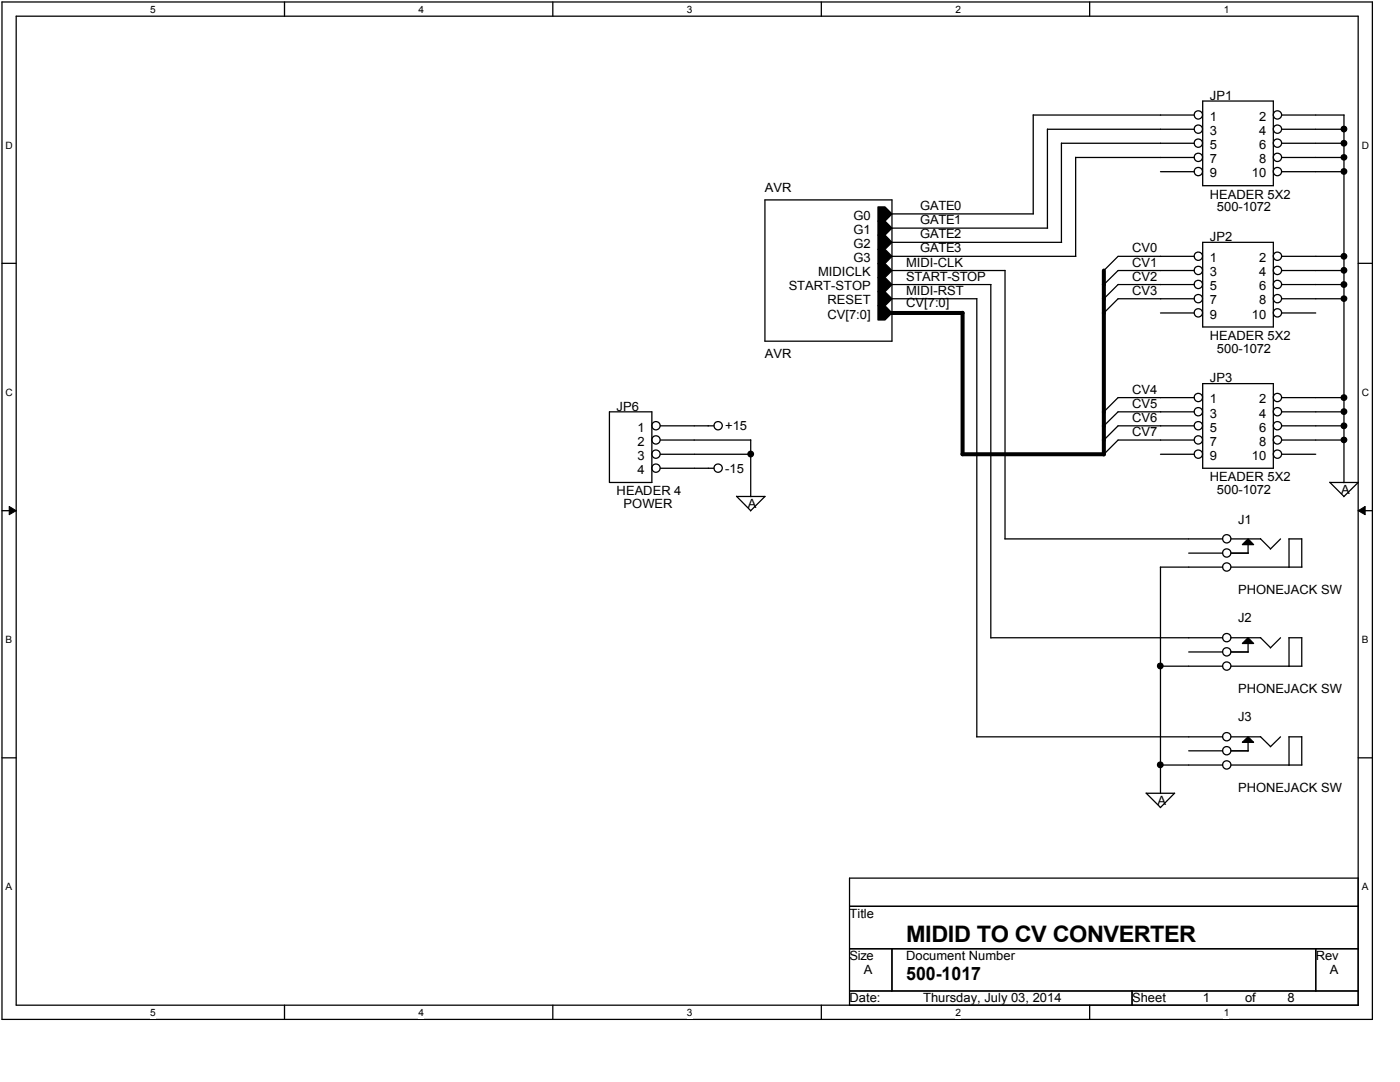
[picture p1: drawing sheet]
<svg xmlns="http://www.w3.org/2000/svg" width="279mm" height="216mm" viewBox="0 0 279 216" stroke-linecap="round" stroke-linejoin="round" font-family="sans-serif">
<path d="M.4 .4h273.5v203h-273.5zM3.2 3.2h267.9v197.4h-267.9z" fill="none" stroke="#000" stroke-width=".25"/>
<g fill="#fff">
<path d="M30 .7h1.1v2.3h-1.1z"/>
<path d="M30 200.9h1.1v2.3h-1.1z"/>
</g>
<path d="M56.8 .4v2.8M56.8 200.6v2.8" fill="none" stroke="#000" stroke-width=".25"/>
<g fill="#fff">
<path d="M83.5 .7h1.1v2.3h-1.1z"/>
<path d="M83.5 200.9h1.1v2.3h-1.1z"/>
</g>
<path d="M110.3 .4v2.8M110.3 200.6v2.8" fill="none" stroke="#000" stroke-width=".25"/>
<g fill="#fff">
<path d="M137.1 .7h1.1v2.3h-1.1z"/>
<path d="M137.1 200.9h1.1v2.3h-1.1z"/>
</g>
<path d="M163.9 .4v2.8M163.9 200.6v2.8" fill="none" stroke="#000" stroke-width=".25"/>
<g fill="#fff">
<path d="M190.7 .7h1.1v2.3h-1.1z"/>
<path d="M190.7 200.9h1.1v2.3h-1.1z"/>
</g>
<path d="M217.5 .4v2.8M217.5 200.6v2.8" fill="none" stroke="#000" stroke-width=".25"/>
<g fill="#fff">
<path d="M244.2 .7h1.1v2.3h-1.1z"/>
<path d="M244.2 200.9h1.1v2.3h-1.1z"/>
<path d="M1.1 27.9h1.5v2.2h-1.5z"/>
<path d="M271.8 27.9h1.4v2.2h-1.4z"/>
<path d="M1.1 77.2h1.5v2.2h-1.5z"/>
<path d="M271.8 77.2h1.4v2.2h-1.4z"/>
</g>
<path d="M.4 52.5h2.8M271.1 52.5h2.8" fill="none" stroke="#000" stroke-width=".25"/>
<g fill="#fff">
<path d="M1.1 126.5h1.3v2.3h-1.3z"/>
<path d="M271.8 126.5h1.3v2.3h-1.3z"/>
</g>
<path d="M.4 101.9h2.8M271.1 101.9h2.8" fill="none" stroke="#000" stroke-width=".25"/>
<path d="M1.8 101.1l1.4 .8-1.4 .8zM271.1 101.9l1.3-.8v1.6z" fill="#000"/>
<path d="M1.8 101.1l1.4 .8-1.4 .8zM271.1 101.9l1.3-.8v1.6z" fill="none" stroke="#000" stroke-width=".2"/>
<g fill="#fff">
<path d="M1.1 175.9h1.3v2.2h-1.3z"/>
<path d="M271.8 175.9h1.3v2.2h-1.3z"/>
</g>
<g fill="none" stroke="#000" stroke-width=".25">
<path d="M152.7 39.9h25.3v28.2h-25.3zM206.2 23h32.1M206.2 22.9v19.8M209 25.8h29.3M209 25.8v19.7M211.8 28.6h26.5M211.8 28.5v19.9M214.7 31.4h23.6M214.7 31.4v19.7h-36.7M231.6 34.3h6.7M240 20.2h14.1v16.9h-14.1zM255.8 23h12.5"/>
<path d="M255.8 25.8h12.5M255.8 28.6h12.5M255.8 31.4h12.5M255.8 34.3h12.5M268.2 23v73.3M175.2 41.3h1.4l1.4 1.4-1.4 1.4h-1.4zM175.2 44.1h1.4l1.4 1.4-1.4 1.4h-1.4zM175.2 46.9h1.4l1.4 1.5-1.4 1.4h-1.4zM175.2 49.8h1.4l1.4 1.3-1.4 1.5h-1.4zM175.2 52.6h1.4l1.4 1.4-1.4 1.4h-1.4zM175.2 55.4h1.4l1.4 1.4-1.4 1.4h-1.4zM175.2 58.2h1.4l1.4 1.4-1.4 1.4h-1.4z"/>
<path d="M178 54h22.6M178 59.6h16.9M178 48.4h33.9M178 56.8h19.8M178 42.7h28.2M178 45.5h31.1M194.9 59.6v87.4M197.7 56.8v70.5h46.3M200.6 53.9v53.6M238.3 51.1h-15.2l-2.8 2.9M238.3 54h-15.2l-2.8 2.8M238.3 56.8h-15.2l-2.8 2.9"/>
<path d="M238.3 59.6h-15.2l-2.8 2.9M240 48.4h14.1v16.8h-14.1zM255.8 51.1h12.5M255.8 54h12.5M255.8 56.8h12.5M255.8 59.6h12.5M175.2 61h1.4l1.4 1.5-1.4 1.3h-1.4zM231.6 62.5h6.7M238.3 79.3h-15.2l-2.8 2.9M240 76.5h14.1v16.9h-14.1zM255.8 79.3h12.5M255.8 62.5h6.8"/>
<path d="M121.6 82.2h8.5v14.1h-8.5zM131.8 85h10.7M131.8 93.4h10.7M131.8 87.8h18M131.8 90.6h18.1M147 99l2.8 2.9M147 99.1h5.7M149.8 87.8v11.3M152.7 99.1l-2.9 2.8M231.6 90.6h6.7M238.3 85h-15.2l-2.8 2.8M238.3 82.2h-15.2l-2.8 2.8"/>
<path d="M238.3 87.8h-15.2l-2.8 2.9M255.8 85h12.5M255.8 82.2h12.5M255.8 87.8h12.5M255.8 90.6h6.8M265.4 96.2l2.8 2.9M265.4 96.3h5.7M271.1 96.3l-2.9 2.8M200.5 107.5h43.5M231.6 113.2h12.4M231.6 113.2v45.1M237.2 110.4h6.8"/>
<path d="M245.7 107.5h5.9M245.7 113.2h14.1M245.7 110.4h3.4M249.1 107.5l1.1 1.2h-2.3zM249.1 108.7v1.7M251.5 107.5l2.1 2M255.6 107.5l-2.1 2.1M257.2 107.5h2.6M257.3 107.5v5.7M259.8 107.5v5.7M231.6 132.9h12.4M237.2 130.1h6.8"/>
<path d="M245.7 127.3h5.9M245.7 132.9h14.1M245.7 130.1h3.4M249.1 127.3l1.1 1.1h-2.3zM249.1 128.4v1.7M251.5 127.2l2.1 2M255.6 127.3l-2.1 2M257.2 127.3h2.6M257.3 127.3v5.7M259.8 127.2v5.7M.4 151.2h2.8M194.9 147h49.1"/>
<path d="M228.7 158.2l2.9 2.9M228.8 158.3h5.6M231.6 152.7h12.4M234.4 158.3l-2.8 2.9M237.2 149.8h6.8M245.7 147h5.9M245.7 152.7h14.1M245.7 149.8h3.4M247.9 148.1l1.2-1.1 1.1 1.1zM249.1 148.1v1.8M251.5 147l2.1 2M255.6 147l-2.1 2"/>
<path d="M257.2 147h2.6M257.3 147v5.7M259.8 147v5.7M271.1 151.2h2.8M169.5 175.2h101.6v25.4h-101.6zM169.5 180.8h101.6M169.5 189.3h101.6M169.5 197.7h101.6M178 189.3v8.4M225.9 197.7v2.9M262.6 189.3v8.4"/>
<circle cx="239.2" cy="31.4" r=".83"/>
<circle cx="239.2" cy="25.8" r=".83"/>
<circle cx="239.2" cy="34.2" r=".83"/>
<circle cx="239.2" cy="28.6" r=".83"/>
<circle cx="239.2" cy="22.9" r=".83"/>
<circle cx="254.9" cy="31.4" r=".83"/>
<circle cx="254.9" cy="25.8" r=".83"/>
<circle cx="254.9" cy="34.2" r=".83"/>
<circle cx="254.9" cy="28.6" r=".83"/>
<circle cx="254.9" cy="22.9" r=".83"/>
<circle cx="268.2" cy="25.7" r=".56"/>
<circle cx="268.2" cy="34.2" r=".56"/>
<circle cx="268.2" cy="28.6" r=".56"/>
<circle cx="268.2" cy="31.4" r=".55"/>
<circle cx="239.2" cy="54" r=".83"/>
<circle cx="239.2" cy="51.1" r=".83"/>
<circle cx="239.2" cy="56.8" r=".83"/>
<circle cx="239.2" cy="59.6" r=".83"/>
<circle cx="254.9" cy="54" r=".83"/>
<circle cx="254.9" cy="51.1" r=".83"/>
<circle cx="254.9" cy="59.6" r=".83"/>
<circle cx="254.9" cy="56.8" r=".83"/>
<circle cx="268.2" cy="51.1" r=".56"/>
<circle cx="268.2" cy="56.8" r=".56"/>
<circle cx="268.2" cy="53.9" r=".56"/>
<circle cx="268.2" cy="59.6" r=".55"/>
<circle cx="239.2" cy="79.3" r=".83"/>
<circle cx="239.2" cy="62.4" r=".83"/>
<circle cx="254.9" cy="79.3" r=".83"/>
<circle cx="254.9" cy="62.4" r=".83"/>
<circle cx="268.2" cy="79.3" r=".56"/>
<circle cx="130.9" cy="84.9" r=".83"/>
<circle cx="130.9" cy="90.6" r=".83"/>
<circle cx="130.9" cy="93.4" r=".83"/>
<circle cx="130.9" cy="87.8" r=".83"/>
<circle cx="143.3" cy="84.9" r=".83"/>
<circle cx="143.3" cy="93.4" r=".83"/>
<circle cx="149.8" cy="90.6" r=".56"/>
<circle cx="239.2" cy="90.6" r=".83"/>
<circle cx="239.2" cy="82.1" r=".83"/>
<circle cx="239.2" cy="84.9" r=".83"/>
<circle cx="239.2" cy="87.8" r=".83"/>
<circle cx="254.9" cy="82.1" r=".83"/>
<circle cx="254.9" cy="84.9" r=".83"/>
<circle cx="254.9" cy="90.6" r=".83"/>
<circle cx="254.9" cy="87.8" r=".83"/>
<circle cx="268.2" cy="85" r=".56"/>
<circle cx="268.2" cy="82.1" r=".56"/>
<circle cx="268.2" cy="87.8" r=".55"/>
<circle cx="244.8" cy="107.5" r=".83"/>
<circle cx="244.8" cy="113.1" r=".83"/>
<circle cx="244.8" cy="110.3" r=".83"/>
<circle cx="231.6" cy="132.9" r=".56"/>
<circle cx="244.8" cy="127.2" r=".83"/>
<circle cx="244.8" cy="132.9" r=".83"/>
<circle cx="244.8" cy="130.1" r=".83"/>
<circle cx="231.6" cy="152.6" r=".56"/>
<circle cx="244.8" cy="152.6" r=".83"/>
<circle cx="244.8" cy="147" r=".83"/>
<circle cx="244.8" cy="149.8" r=".83"/>
</g>
<g fill="#000">
<path d="M249.1 107.5l1.1 1.2h-2.3zM249.1 127.3l1.1 1.1h-2.3zM247.9 148.1l1.2-1.1 1.1 1.1z"/>
<path d="M175.2 41.3h1.4l1.4 1.4-1.4 1.4h-1.4z" fill-rule="evenodd"/>
<path d="M175.2 44.1h1.4l1.4 1.4-1.4 1.4h-1.4z" fill-rule="evenodd"/>
<path d="M175.2 46.9h1.4l1.4 1.5-1.4 1.4h-1.4z" fill-rule="evenodd"/>
<path d="M175.2 49.8h1.4l1.4 1.3-1.4 1.5h-1.4z" fill-rule="evenodd"/>
<path d="M175.2 52.6h1.4l1.4 1.4-1.4 1.4h-1.4z" fill-rule="evenodd"/>
<path d="M175.2 55.4h1.4l1.4 1.4-1.4 1.4h-1.4z" fill-rule="evenodd"/>
<path d="M175.2 58.2h1.4l1.4 1.4-1.4 1.4h-1.4z" fill-rule="evenodd"/>
<path d="M175.2 61h1.4l1.4 1.5-1.4 1.3h-1.4z" fill-rule="evenodd"/>
<circle cx="268.2" cy="25.7" r=".56"/>
<circle cx="268.2" cy="34.2" r=".56"/>
<circle cx="268.2" cy="28.6" r=".56"/>
<circle cx="268.2" cy="31.4" r=".55"/>
<circle cx="268.2" cy="51.1" r=".56"/>
<circle cx="268.2" cy="56.8" r=".56"/>
<circle cx="268.2" cy="53.9" r=".56"/>
<circle cx="268.2" cy="59.6" r=".55"/>
<circle cx="268.2" cy="79.3" r=".56"/>
<circle cx="149.8" cy="90.6" r=".56"/>
<circle cx="268.2" cy="85" r=".56"/>
<circle cx="268.2" cy="82.1" r=".56"/>
<circle cx="268.2" cy="87.8" r=".55"/>
<circle cx="231.6" cy="132.9" r=".56"/>
<circle cx="231.6" cy="152.6" r=".56"/>
</g>
<path d="M220.3 54v36.7M178 62.5h14.1M192.1 62.4v28.2h28.2" fill="none" stroke="#000" stroke-width=".8"/>
<text font-size="4.5" x="180.8" y="187.9">MIDID TO CV CONVERTER</text>
<text font-size="3.7" x="180.8" y="195.5">500-1017</text>
<g font-size="2.5">
<text x="241.5" y="19.9">JP1</text>
<text x="241.4" y="24.1">1</text>
<text x="241.4" y="26.9">3</text>
<text x="241.4" y="29.7">5</text>
<text x="251.3" y="24.1">2</text>
<text x="251.3" y="26.9">4</text>
<text x="251.3" y="29.7">6</text>
<text x="241.4" y="32.6">7</text>
<text x="241.4" y="35.4">9</text>
<text x="249.8" y="35.4">10</text>
<text x="251.3" y="32.6">8</text>
<text x="152.7" y="38.2">AVR</text>
<text x="183.6" y="41.9">GATE0</text>
<text x="241.5" y="39.6">HEADER 5X2</text>
<text x="170.3" y="43.9">G0</text>
<text x="170.3" y="46.7">G1</text>
<text x="183.6" y="44.7">GATE1</text>
<text x="183.6" y="47.5">GATE2</text>
<text x="242.9" y="42.2">500-1072</text>
<text x="170.3" y="49.5">G2</text>
<text x="170.3" y="52.3">G3</text>
<text x="180.8" y="53.2">MIDI-CLK</text>
<text x="183.6" y="50.3">GATE3</text>
<text x="225.9" y="53.2">CV1</text>
<text x="225.9" y="50.3">CV0</text>
<text x="241.4" y="52.3">1</text>
<text x="241.5" y="48.1">JP2</text>
<text x="251.3" y="52.3">2</text>
<text x="157.4" y="58">START-STOP</text>
<text x="163.3" y="55.1">MIDICLK</text>
<text x="180.8" y="58.8">MIDI-RST</text>
<text x="180.8" y="56">START-STOP</text>
<text x="225.9" y="56">CV2</text>
<text x="225.9" y="58.8">CV3</text>
<text x="241.4" y="55.1">3</text>
<text x="241.4" y="57.9">5</text>
<text x="251.3" y="55.1">4</text>
<text x="251.3" y="57.9">6</text>
<text x="165.1" y="60.8">RESET</text>
<text x="165.1" y="63.6">CV[7:0]</text>
<text x="180.8" y="61.4">CV[7:0]</text>
<text x="241.4" y="60.8">7</text>
<text x="241.4" y="63.6">9</text>
<text x="249.8" y="63.6">10</text>
<text x="251.3" y="60.8">8</text>
<text x="152.7" y="71.5">AVR</text>
<text x="241.5" y="67.8">HEADER 5X2</text>
<text x="242.9" y="70.4">500-1072</text>
<text x="241.5" y="76.3">JP3</text>
<text x="123.1" y="81.9">JP6</text>
<text x="225.9" y="81.4">CV5</text>
<text x="225.9" y="78.5">CV4</text>
<text x="241.4" y="80.5">1</text>
<text x="241.4" y="83.3">3</text>
<text x="251.3" y="80.5">2</text>
<text x="251.3" y="83.3">4</text>
<text x="127.3" y="86.1">1</text>
<text x="127.3" y="88.9">2</text>
<text x="144.7" y="85.9">+15</text>
<text x="225.9" y="84.2">CV6</text>
<text x="225.9" y="87">CV7</text>
<text x="241.4" y="86.1">5</text>
<text x="241.4" y="88.9">7</text>
<text x="251.3" y="86.1">6</text>
<text x="251.3" y="88.9">8</text>
<text x="127.3" y="91.8">3</text>
<text x="127.3" y="94.6">4</text>
<text x="144.7" y="94.3">-15</text>
<text x="241.4" y="91.8">9</text>
<text x="249.8" y="91.8">10</text>
<text x="123.1" y="98.8">HEADER 4</text>
<text x="124.5" y="101.4">POWER</text>
<text x="149.3" y="101.4">A</text>
<text x="241.5" y="96">HEADER 5X2</text>
<text x="242.9" y="98.6">500-1072</text>
<text x="267.7" y="98.6">A</text>
<text x="247.1" y="104.5">J1</text>
<text x="247.1" y="118.6">PHONEJACK SW</text>
<text x="247.1" y="124.2">J2</text>
<text x="247.1" y="138.3">PHONEJACK SW</text>
<text x="247.1" y="143.9">J3</text>
<text x="231" y="160.6">A</text>
<text x="247.1" y="158">PHONEJACK SW</text>
<text x="169.5" y="183.1">Title</text>
<text x="169.5" y="191.6">Size</text>
<text x="180.8" y="191.6">Document Number</text>
<text x="262.6" y="191.6">Rev</text>
<text x="172.4" y="194.4">A</text>
<text x="265.4" y="194.4">A</text>
<text x="169.5" y="200">Date:</text>
<text x="184.2" y="200">Thursday, July 03, 2014</text>
<text x="225.9" y="200">Sheet</text>
<text x="240" y="200">1</text>
<text x="248.5" y="200">of</text>
<text x="257" y="200">8</text>
</g>
<g font-size="2">
<text x="30" y="2.6">5</text>
<text x="83.5" y="2.6">4</text>
<text x="137.1" y="2.6">3</text>
<text x="190.7" y="2.6">2</text>
<text x="244.2" y="2.6">1</text>
<text x="1.1" y="29.7">D</text>
<text x="271.8" y="29.7">D</text>
<text x="1.1" y="79">C</text>
<text x="271.8" y="79">C</text>
<text x="1.1" y="128.4">B</text>
<text x="271.8" y="128.4">B</text>
<text x="1.1" y="177.7">A</text>
<text x="271.8" y="177.7">A</text>
<text x="30" y="202.7">5</text>
<text x="83.5" y="202.7">4</text>
<text x="137.1" y="202.7">3</text>
<text x="190.7" y="202.7">2</text>
<text x="244.2" y="202.7">1</text>
</g>
</svg>
